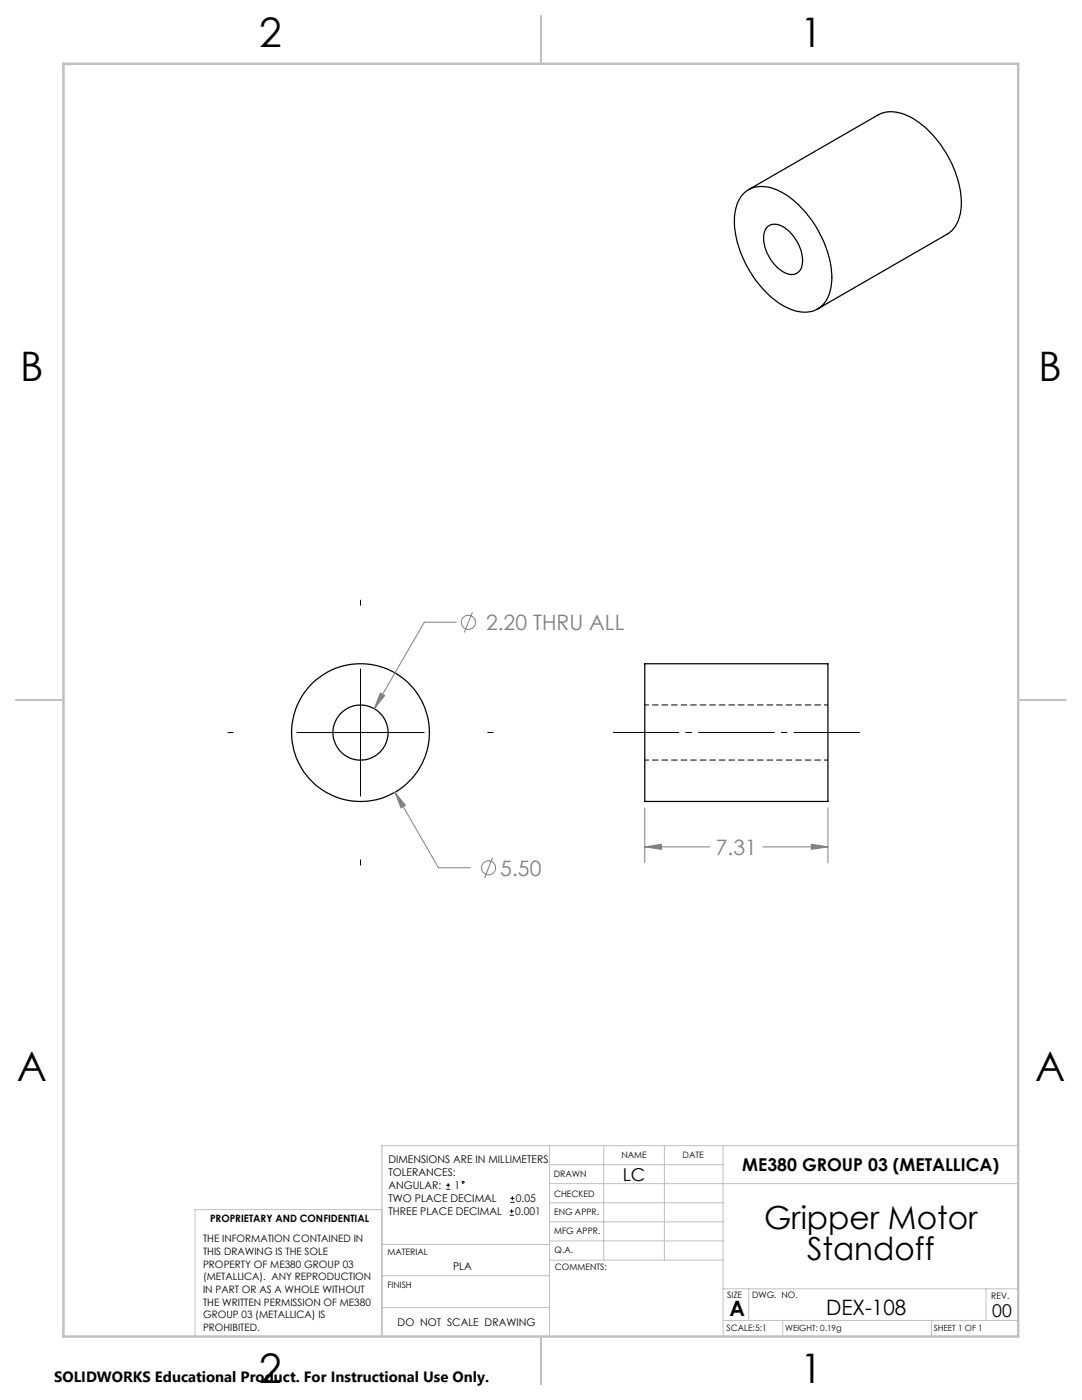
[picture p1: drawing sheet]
<svg xmlns="http://www.w3.org/2000/svg" width="216mm" height="279mm" viewBox="0 0 216 279" stroke-linecap="round" stroke-linejoin="round" font-family="sans-serif">
<g fill="none" stroke="#000" stroke-width=".25">
<path d="M148.6 38.4a6.1 6.1 0 0 1 6.9-.3 20.6 20.6 0 0 1 9.5 11.7 12.6 12.6 0 0 1 0 10 5.1 5.1 0 0 1-6.5 2.2 17.8 17.8 0 0 1-9.6-9 17.1 17.1 0 0 1-2-11.5 6.3 6.3 0 0 1 1.7-3.1zM149.4 37.9l25.8-15a6.7 6.7 0 0 1 6.7 .6 21.6 21.6 0 0 1 9.9 17 6.9 6.9 0 0 1-2.8 6.2l-25.9 15M153.1 45.3a2.56 2.56 0 0 1 3.3 0 8.2 8.2 0 0 1 3.6 7.7 2.23 2.23 0 0 1-3.6 1.3 8.4 8.4 0 0 1-4-7.7l.2-.6zM128.7 132.5h36.5v27.4h-36.5z"/>
<circle cx="71.9" cy="146.2" r="13.8"/>
<circle cx="71.9" cy="146.2" r="5.5"/>
</g>
<path d="M128.7 151.7h36.5M165.2 140.7h-36.5" fill="none" stroke="#000" stroke-width=".2" stroke-dasharray="1.3 .6" stroke-dashoffset=".5" stroke-linecap="butt"/>
<g fill="none" stroke="#808080" stroke-width=".2">
<path d="M75.9 138.3l.9 .5-2.1 2.6zM91 124.2h-6.3l-10 17.2M94.3 122.2l-1.7 4M78.8 158.1l2.1 2.6-.9 .5zM78.8 158.1l8.7 15.1h6.3M98.3 171.2l-1.6 4M128.7 169l3.3-.5v1zM128.7 161.2v11M128.7 169h12.9M152.2 169h13M161.9 168.5l3.3 .5-3.3 .5zM165.2 161.2v11"/>
<circle cx="93.5" cy="124.2" r="1.41"/>
<circle cx="97.5" cy="173.2" r="1.4"/>
</g>
<g fill="none" stroke="#000" stroke-width=".2">
<path d="M71.9 119.8v1M71.9 133.5v25.4M45.5 146.2h1M59.2 146.2h25.4M97.3 146.2h1.1M71.9 171.6v1M89 237.3h.8M89 236.5h.8M89.4 236.1v.9M101.8 240h.9M101.8 239.1h.9M102.2 238.7v.8"/>
<path d="M101.7 242.5h.8M101.7 241.7h.8M102.1 241.3v.8"/>
<circle cx="92.4" cy="235.9" r=".2"/>
</g>
<path d="M171.6 146.2h-49.3" fill="none" stroke="#000" stroke-width=".2" stroke-dasharray="15.2 1.3 1.3 1.3" stroke-dashoffset="2" stroke-linecap="butt"/>
<g fill="none" stroke="#c0c0c0" stroke-width=".2">
<path d="M109.6 228.6v38.1M109.6 232.4h34.7M109.6 236.2h93.6M120.5 228.6v22.9M132.6 228.6v22.9M144.3 228.6v38.1M203.2 228.6h-127v38.1M76.2 254.6h33.4M76.2 248.4h33.4M76.2 241.4h-37.3v25.3M109.6 251.5h34.7M109.6 240h34.7"/>
<path d="M109.6 243.8h34.7M109.6 247.7h34.7M144.3 257.2h58.9M149.4 257.2v6.3M196.7 257.2v6.3M76.2 260.9h33.4M144.3 263.5h58.9M156.2 263.5v3.2M185.9 263.5v3.2"/>
</g>
<path d="M108 3.2v9.5M3.1 139.7h9.6M203.2 139.7h9.5M108 266.7v9.6" fill="none" stroke="#c0c0c0" stroke-width=".25"/>
<path d="M12.7 12.7h190.5v254h-190.5z" fill="none" stroke="#c0c0c0" stroke-width=".5"/>
<path d="M78.8 158.1l1.2 3.1 .9-.5zM75.9 138.3l-1.2 3.1 2.1-2.6zM128.7 169l3.3-.5v1zM161.9 168.5l3.3 .5-3.3 .5z" fill="#808080"/>
<g font-size="8.1">
<text x="51.7" y="9.3">2</text>
<text x="159.7" y="9.3">1</text>
<text x="4" y="76">B</text>
<text x="207.2" y="76">B</text>
<text x="3.3" y="215.7">A</text>
<text x="206.5" y="215.7">A</text>
<text x="51.7" y="276">2</text>
<text x="159.7" y="276">1</text>
</g>
<g font-size="6.3">
<text x="152.5" y="245.4">Gripper Motor</text>
<text x="161" y="251.4">Standoff</text>
</g>
<g font-size="4.2" fill="#808080">
<text x="97" y="125.7">2.20 THRU ALL</text>
<text x="142.8" y="170.6">7.31</text>
<text x="99.8" y="174.7">5.50</text>
</g>
<g font-size="4.2">
<text x="145.6" y="262.7">A</text>
<text x="164.9" y="262.4">DEX-108</text>
</g>
<g font-size="3.5">
<text x="148.1" y="233.6">ME380 GROUP 03 (METALLICA)</text>
<text x="124.3" y="235.6">LC</text>
<text x="198" y="262.8">00</text>
</g>
<text font-size="3" x="10.8" y="275.7">SOLIDWORKS Educational Product. For Instructional Use Only.</text>
<g font-size="2.1">
<text x="77.5" y="232.2">DIMENSIONS ARE IN MILLIMETERS</text>
<text x="77.5" y="234.7">TOLERANCES:</text>
<text x="77.5" y="237.3">ANGULAR:</text>
<text x="77.5" y="239.9">TWO PLACE DECIMAL</text>
<text x="90.7" y="237.3">1</text>
<text x="102.9" y="239.9">0.05</text>
<text x="77.5" y="242.5">THREE PLACE DECIMAL</text>
<text x="102.8" y="242.5">0.001</text>
<text x="90.4" y="253.4">PLA</text>
<text x="79.3" y="264.6">DO NOT SCALE DRAWING</text>
</g>
<g font-size="2">
<text x="41.9" y="244">PROPRIETARY AND CONFIDENTIAL</text>
<text x="40.5" y="248">THE INFORMATION CONTAINED IN</text>
<text x="40.5" y="250.5">THIS DRAWING IS THE SOLE</text>
<text x="40.5" y="253">PROPERTY OF ME380 GROUP 03</text>
<text x="40.5" y="255.5">(METALLICA). ANY REPRODUCTION</text>
<text x="40.5" y="258.1">IN PART OR AS A WHOLE WITHOUT</text>
<text x="40.5" y="260.6">THE WRITTEN PERMISSION OF ME380</text>
<text x="40.5" y="263.1">GROUP 03 (METALLICA) IS</text>
<text x="40.5" y="265.6">PROHIBITED.</text>
</g>
<g font-size="1.8">
<text x="124" y="231.1">NAME</text>
<text x="136.2" y="231.1">DATE</text>
<text x="110.5" y="234.8">DRAWN</text>
<text x="110.5" y="238.9">CHECKED</text>
<text x="110.6" y="242.5">ENG APPR.</text>
<text x="77.3" y="250.5">MATERIAL</text>
<text x="110.6" y="246.3">MFG APPR.</text>
<text x="110.7" y="250">Q.A.</text>
<text x="77.3" y="257">FINISH</text>
<text x="110.7" y="253.5">COMMENTS:</text>
<text x="145.1" y="259">SIZE</text>
<text x="150.1" y="259.1">DWG. NO.</text>
<text x="197.8" y="259.2">REV.</text>
<text x="145" y="265.7">SCALE:5:1</text>
</g>
<g font-size="1.7">
<text x="156.7" y="265.7">WEIGHT: 0.19g</text>
<text x="186.3" y="265.7">SHEET 1 OF 1</text>
</g>
</svg>
